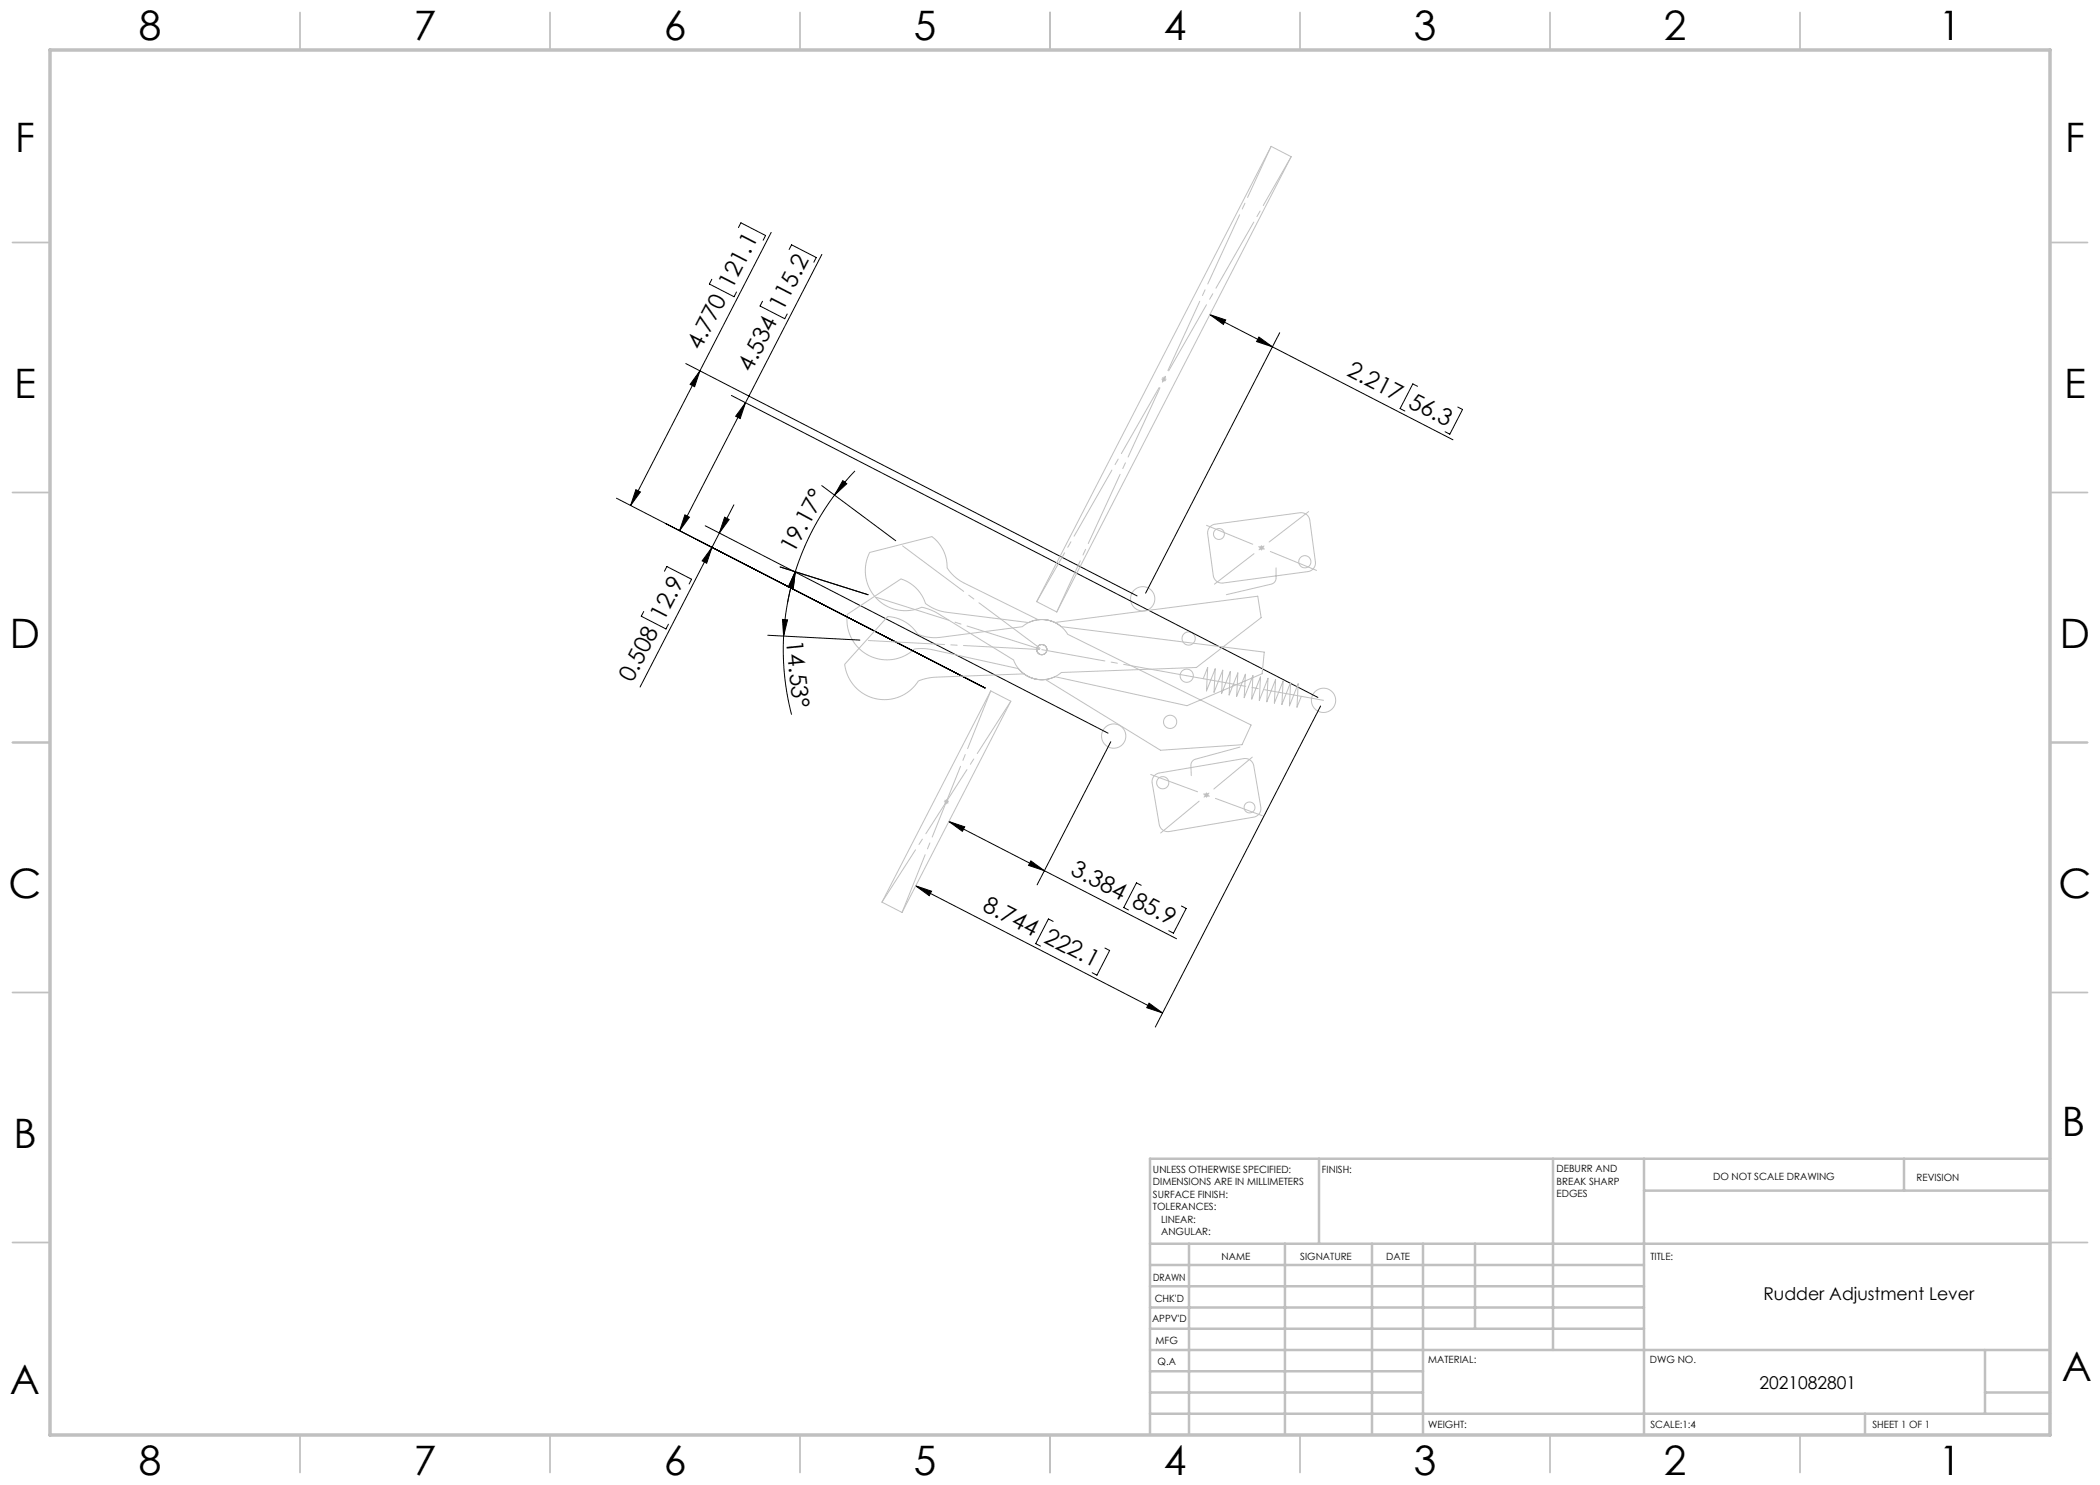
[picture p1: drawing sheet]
<svg xmlns="http://www.w3.org/2000/svg" width="420mm" height="297mm" viewBox="0 0 420 297" stroke-linecap="round" stroke-linejoin="round" font-family="sans-serif">
<g fill="none" stroke="#000" stroke-width=".2">
<path d="M142.4 55.9l-.5 .9 4.9 2.5 .5-.9M147.7 45.5l.5-.9 4.9 2.5-.5 1M154.2 46.5l-14.2 27.7M157.8 49.9l.5-.9 5 2.5-.5 1M164.4 50.9l-15.3 29.6M137.2 72.7l90.2 46.5M140 74.2l-13.9 26.9M140 74.2l-1.1 3.1-.9-.4zM146.3 79.1l117.3 60.4M152.5 60.3l-.5 .9 4.9 2.5 .5-.9M242 62.9l3.1 1.1-.4 .9zM242 62.9l48.6 25.1"/>
<path d="M251.8 67.4l2.7 2-3.2-1.1zM255.9 66.5l-26.8 52.1M283.5 77.3l-.9-.5-2.6 4.9 1 .5M123.3 99.6l73.7 38M127.2 97.9l.9 .5-2 2.7zM149.1 80.5l-1.1 3.2-.9-.5zM149.1 80.5l-13.2 25.6M164.4 97.1l14.7 11.1M166.9 99a51.7 51.7 0 0 0-7.8 15.3M168.6 96.1l.8 .7-2.5 2.2zM171 94.2l-4.1 4.8M291.6 81.4l.9 .5-2.5 4.9-1-.5"/>
<path d="M132.9 114.3l.5-1 4.9 2.5-.5 1M137 103l.9 .4-2 2.7zM141 105.2l80.6 41.4M142.4 109.5l-1.1 3.1-.9-.4zM142.4 109.5l-14.4 27.9M144.9 103.4l.9 .5-1.9 2.7zM146.8 101l-4.4 8.5M156 113.4l17.6 5.5M159.1 114.3l-.5 3.4-.9-.3zM159.1 114.3l-1.6 6.2M159.1 114.3a51.7 51.7 0 0 0-2.4 12.9M128.7 122.3l-.4 .9 4.9 2.6 .5-1"/>
<path d="M153.6 127.1l18.4 .9M156.5 123.9l1 .1-.8 3.2zM156.7 127.2a51.7 51.7 0 0 0 1.6 15.7M222.2 148.3l-14.8 28.7M264.1 141.2l-33 64.2M183.1 177.2l49.4 25.4M183.1 177.2l3.2 1-.5 .9zM189.8 164.3l45.5 23.5M189.8 164.3l3.1 1.1-.4 .9zM206.2 172.2l2.7 1.9-3.2-1zM228.2 177.1l-.9-.5-2.6 4.9 1 .5M210.6 184.3l-.9-.5-2.6 4.9 1 .5"/>
<path d="M221 189.6l.9 .5-2.5 4.9-1-.5M236.3 181.2l.9 .5-2.5 4.9-1-.5M229.8 200.6l2.7 2-3.2-1.1z"/>
</g>
<g fill="none" stroke="#c0c0c0" stroke-width=".2">
<path d="M254.2 29.3l4 2-46.8 91.1-4.1-2.1zM232.3 75.8h1M232.4 75.5l.7 .7M232.8 75.3v1M233.1 75.5l-.7 .7M173.9 110.5l12.5-3.2a7.6 7.6 0 0 1 3 6.3 8.7 8.7 0 0 0 3.4 3l14.9 7.3a6 6 0 0 1 5.8 3l36.7 18.1-1.8 3.9-16.3 1.2-23-14.2a6 6 0 0 1-6.4-3.9l-15-9.2a10.7 10.7 0 0 0-3.4-1.4 8 8 0 0 1-9-1.7 8 8 0 0 1-1.4-9.2zM242 105.4l1-.6 17-2.3a1.75 1.75 0 0 1 2 1.6l1.1 8.3a1.75 1.75 0 0 1-1.5 1.9l-17 2.3a1.75 1.75 0 0 1-1.9-1.5l-1.2-8.3a1.75 1.75 0 0 1 .5-1.4zM251.8 109.6h1M252 109.2l.7 .7M252.3 109.1v1M252.7 109.2l-.7 .7M255.2 113.6v2a1.25 1.25 0 0 1-1 1.2l-8.9 2.1"/>
<path d="M169.5 122.9l10.7-7.1a7.6 7.6 0 0 1 4.9 4.9 8.7 8.7 0 0 0 4.2 1.8l16.4 2a6 6 0 0 1 6.5 .8l40.6 5.1-.4 4.3-15 6.4-26.4-5.8a6 6 0 0 1-7.3-1.6l-17.2-3.7a10.7 10.7 0 0 0-3.6-.2 8 8 0 0 1-9.2 1.3 8 8 0 0 1-4.2-8.2zM177.5 123.3a7.6 7.6 0 0 1 6 3.5 8.7 8.7 0 0 0 4.6 .7l16.4-2.2a6 6 0 0 1 6.5-.8l40.6-5.3 .6 4.3-12.9 10-27 1a6 6 0 0 1-7.5 .3l-17.6 .6a10.7 10.7 0 0 0-3.5 .8 8 8 0 0 1-8.6 3.5 8 8 0 0 1-6.2-6.8zM198.1 138.2l4.1 2-21.8 42.3-4-2.1zM240.6 135.7l.9-2.2-.2 4.7 1.7-4.4-.2 4.7 1.8-4.5-.3 4.7 1.8-4.4-.3 4.7 1.8-4.4-.3 4.7 1.8-4.4-.3 4.6 1.8-4.4-.3 4.7 1.8-4.4-.2 4.7 1.7-4.4-.2 4.7 1.7-4.5-.2 4.7 1.7-4.4-.2 4.7 1.7-4.4-.2 4.7 1.7-4.4-.2 4.6 .9-2.1M188.9 160l.7 .7M189.3 159.8v1M189.6 160l-.7 .7M230.9 155.2l1-.6 16.8-2.9a1.75 1.75 0 0 1 2.1 1.5l1.4 8.2a1.75 1.75 0 0 1-1.5 2l-16.8 2.9a1.75 1.75 0 0 1-2.1-1.4l-1.4-8.3a1.75 1.75 0 0 1 .5-1.4zM240.8 159h1M240.9 158.7l.8 .7M241.3 158.5v1M241.7 158.7l-.8 .7"/>
<path d="M248 149.4l-8.9 2.4a1.25 1.25 0 0 0-.9 1.3l.1 2M188.8 160.3h1"/>
<circle cx="228.5" cy="119.8" r="2.43"/>
<circle cx="243.8" cy="106.8" r="1.09"/>
<circle cx="261" cy="112.4" r="1.22"/>
<circle cx="208.4" cy="129.9" r="1.02"/>
<circle cx="237.3" cy="135.1" r="1.32"/>
<circle cx="237.7" cy="127.7" r="1.32"/>
<circle cx="222.7" cy="147.2" r="2.43"/>
<circle cx="232.5" cy="156.5" r="1.22"/>
<circle cx="234" cy="144.4" r="1.32"/>
<circle cx="264.7" cy="140.1" r="2.43"/>
<circle cx="249.9" cy="161.5" r="1.09"/>
</g>
<path d="M208.4 129.9l28.9 5.2" fill="none" stroke="#c0c0c0" stroke-width=".2" stroke-dasharray="15.2 1.3 1.3 1.3" stroke-dashoffset="2.4"/>
<path d="M237.3 135.1l27.4 5" fill="none" stroke="#c0c0c0" stroke-width=".2" stroke-dasharray="15.2 1.3 1.3 1.3" stroke-dashoffset="3.2"/>
<path d="M242.9 116.8l18.8-14.5M263.3 114.1l-22-9M230.1 154.9l22.4 8.2M250.5 151.4l-18.4 15.2" fill="none" stroke="#c0c0c0" stroke-width=".2" stroke-dasharray="15.2 1.3 1.3 1.3" stroke-dashoffset="5.3"/>
<path d="M258.2 31.3l-50.9 89M211.4 122.4l42.8-93.1" fill="none" stroke="#c0c0c0" stroke-width=".2" stroke-dasharray="15.2 1.3 1.3 1.3" stroke-dashoffset="4"/>
<path d="M202.2 140.2l-25.8 40.2M180.4 182.5l17.7-44.3" fill="none" stroke="#c0c0c0" stroke-width=".2" stroke-dasharray="15.2 1.3 1.3 1.3" stroke-dashoffset="2.8"/>
<path d="M180.2 108.9l28.2 21M173.2 128.1l35.2 1.8M208.4 129.9l-33.6-10.6" fill="none" stroke="#c0c0c0" stroke-width=".2" stroke-dasharray="15.2 1.3 1.3 1.3" stroke-dashoffset="-.4"/>
<g fill="none" stroke="#c0c0c0" stroke-width=".35">
<path d="M60 2.5v7.5M110 2.5v7.5M160 2.5v7.5M210 2.5v7.5M260 2.5v7.5M310 2.5v7.5M360 2.5v7.5M2.5 48.5h7.5M410 48.5h7.5M2.5 98.5h7.5M410 98.5h7.5M2.5 148.5h7.5"/>
<path d="M410 148.5h7.5M2.5 198.5h7.5M410 198.5h7.5M2.5 248.5h7.5M410 248.5h7.5M60 287v7.5M110 287v7.5M160 287v7.5M210 287v7.5M260 287v7.5M310 287v7.5M360 287v7.5"/>
</g>
<g fill="none" stroke="#c0c0c0" stroke-width=".5">
<path d="M263.8 231.8v17M310.6 231.8v38.2M328.8 231.8v55.2M328.8 238.1h81.2M380.8 231.8v6.3M410 231.8h-180v55.2M230 248.8h180M230 257.3h98.8M230 253h98.8M237.8 248.8v38.2M257 248.8v38.2M274.4 248.8v38.2"/>
<path d="M284.6 248.8v38.2M295 248.8v17M230 265.8h98.8M230 261.5h98.8M230 278.5h54.6M230 274.3h54.6M230 270h180M397 278.5h13M397 270v12.8M230 282.8h180M373 282.8v4.2"/>
</g>
<path d="M10 10h400v277h-400z" fill="none" stroke="#c0c0c0" stroke-width=".7"/>
<g fill="#000">
<path d="M251.8 67.4l2.7 2-3.2-1.1zM242 62.9l3.1 1.1-.4 .9z"/>
<path d="M168.6 96.1l.8 .7-2.5 2.2zM159.1 114.3l-.5 3.4-.9-.3z"/>
<path d="M144.9 103.4l.9 .5-1.9 2.7zM142.4 109.5l-1.1 3.1-.9-.4zM149.1 80.5l-1.1 3.2-.9-.5zM137 103l.9 .4-2 2.7zM140 74.2l-1.1 3.1-.9-.4zM127.2 97.9l.9 .5-2 2.7z"/>
<path d="M159.1 114.3l-.5 3.4-.9-.3zM156.5 123.9l1 .1-.8 3.2z"/>
<path d="M206.2 172.2l2.7 1.9-3.2-1zM189.8 164.3l3.1 1.1-.4 .9zM229.8 200.6l2.7 2-3.2-1.1zM183.1 177.2l3.2 1-.5 .9z"/>
</g>
<g font-size="8.1">
<text x="27.8" y="8">8</text>
<text x="82.8" y="8">7</text>
<text x="132.8" y="8">6</text>
<text x="182.8" y="8">5</text>
<text x="232.8" y="8">4</text>
<text x="282.8" y="8">3</text>
<text x="332.8" y="8">2</text>
<text x="387.8" y="8">1</text>
<text x="3" y="30.4">F</text>
<text x="413" y="30.4">F</text>
<text x="2.8" y="79.6">E</text>
<text x="412.8" y="79.6">E</text>
<text x="2" y="129.6">D</text>
<text x="412" y="129.6">D</text>
<text x="1.7" y="179.6">C</text>
<text x="411.7" y="179.6">C</text>
<text x="412.4" y="227.2">B</text>
<text x="2.7" y="229.6">B</text>
<text x="2" y="278.9">A</text>
<text x="412.4" y="276.3">A</text>
<text x="27.8" y="295">8</text>
<text x="82.8" y="295">7</text>
<text x="132.8" y="295">6</text>
<text x="182.8" y="295">5</text>
<text x="232.8" y="295">4</text>
<text x="282.8" y="295">3</text>
<text x="332.8" y="295">2</text>
<text x="387.8" y="295">1</text>
</g>
<g font-size="4.7">
<text x="140.1" y="70.2" transform="rotate(-63 140.1 70.2)">4.770 121.1</text>
<text x="150.2" y="74.6" transform="rotate(-63 150.2 74.6)">4.534 115.2</text>
<text x="269.2" y="75" transform="rotate(27 269.2 75)">2.217 56.3</text>
<text x="158.7" y="110.9" transform="rotate(-62 158.7 110.9)">19.17°</text>
<text x="157.2" y="128.3" transform="rotate(84 157.2 128.3)">14.53°</text>
<text x="126.5" y="136.6" transform="rotate(-63 126.5 136.6)">0.508 12.9</text>
<text x="213.9" y="174.8" transform="rotate(27 213.9 174.8)">3.384 85.9</text>
<text x="196.3" y="182" transform="rotate(27 196.3 182)">8.744 222.1</text>
</g>
<g font-size="3.5">
<text x="352.7" y="260">Rudder Adjustment Lever</text>
<text x="351.9" y="277.8">2021082801</text>
</g>
<g font-size="2">
<text x="230.6" y="234.6">UNLESS OTHERWISE SPECIFIED:</text>
<text x="230.6" y="237.1">DIMENSIONS ARE IN MILLIMETERS</text>
<text x="230.6" y="239.6">SURFACE FINISH:</text>
<text x="264.4" y="234.6">FINISH:</text>
<text x="311.3" y="234.5">DEBURR AND</text>
<text x="311.3" y="237">BREAK SHARP</text>
<text x="311.3" y="239.5">EDGES</text>
<text x="342.6" y="236">DO NOT SCALE DRAWING</text>
<text x="383.3" y="236.2">REVISION</text>
<text x="230.6" y="242.1">TOLERANCES:</text>
<text x="232.2" y="244.6">LINEAR:</text>
<text x="232.2" y="247.1">ANGULAR:</text>
<text x="244.3" y="252">NAME</text>
<text x="260" y="251.9">SIGNATURE</text>
<text x="277.2" y="251.9">DATE</text>
<text x="330.1" y="251.9">TITLE:</text>
<text x="230.6" y="256.1">DRAWN</text>
<text x="230.9" y="260.3">CHK'D</text>
<text x="230.4" y="264.4">APPV'D</text>
<text x="231.1" y="268.8">MFG</text>
<text x="231.5" y="273">Q.A</text>
<text x="285.6" y="272.5">MATERIAL:</text>
<text x="330" y="272.5">DWG NO.</text>
<text x="285.6" y="285.5">WEIGHT:</text>
<text x="330.1" y="285.6">SCALE:1:4</text>
<text x="374.5" y="285.6">SHEET 1 OF 1</text>
</g>
</svg>
